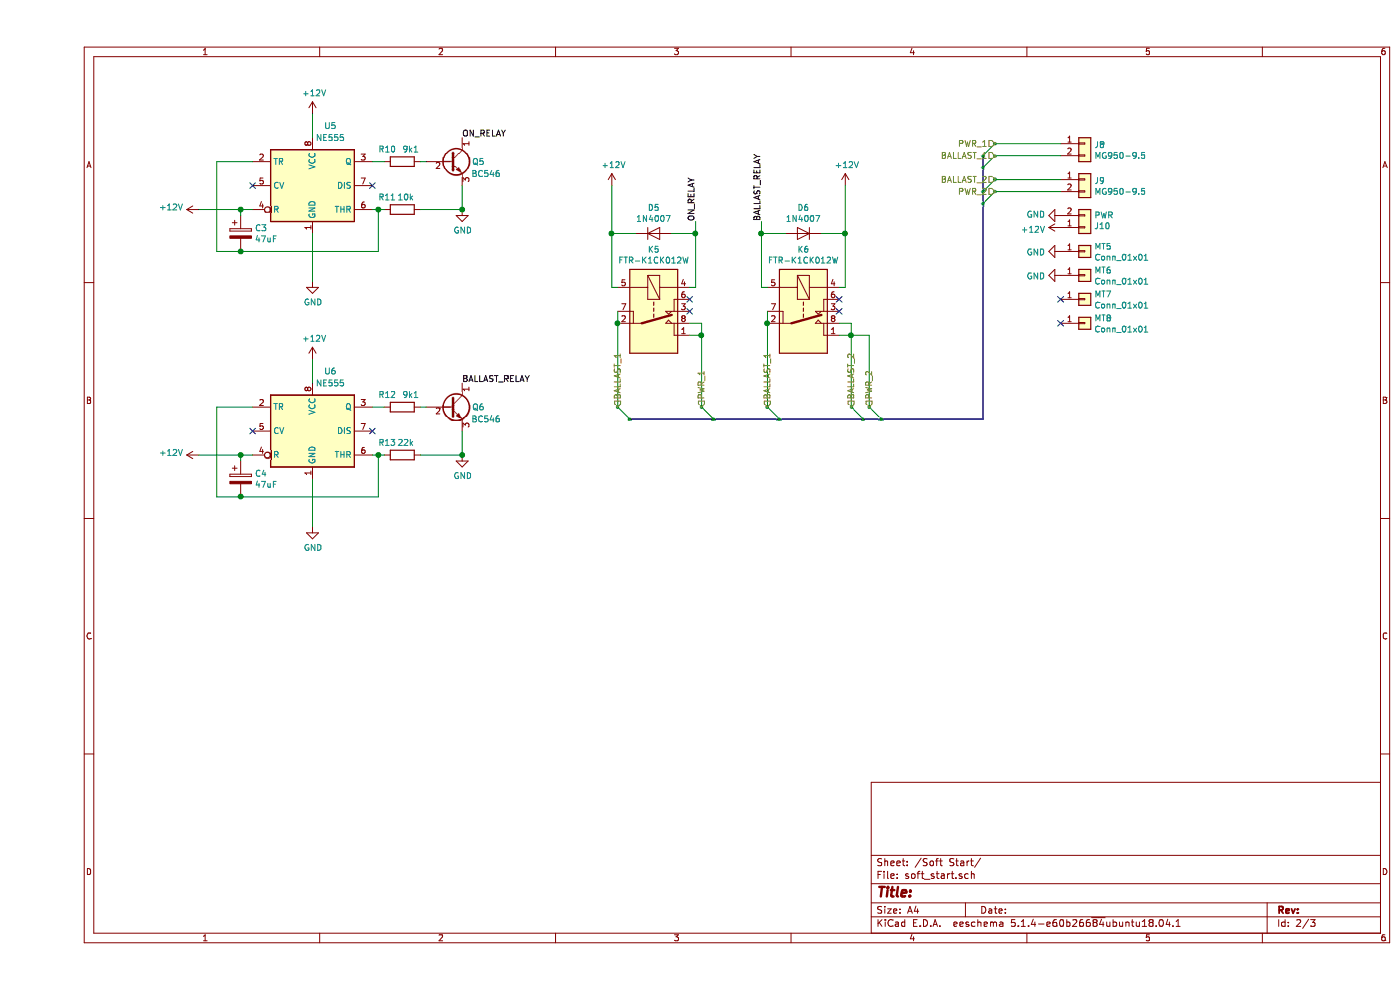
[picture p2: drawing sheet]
EESchema Schematic File Version 4
LIBS:isolation-transformer-cache
EELAYER 30 0
EELAYER END
$Descr A4 11693 8268
encoding utf-8
Sheet 2 3
Title ""
Date ""
Rev ""
Comp ""
Comment1 ""
Comment2 ""
Comment3 ""
Comment4 ""
$EndDescr
Wire Wire Line
	2300 1150 2300 950 
Wire Wire Line
	1700 1750 1350 1750
Wire Wire Line
	1700 1750 1700 1800
Connection ~ 1700 1750
Wire Wire Line
	1800 1750 1700 1750
Wire Wire Line
	1500 2100 1500 1350
Wire Wire Line
	2300 1950 2300 2350
Wire Wire Line
	2850 1750 2800 1750
Wire Wire Line
	2850 1750 2850 2100
Connection ~ 2850 1750
Wire Wire Line
	2900 1750 2850 1750
Wire Wire Line
	1500 1350 1800 1350
Wire Wire Line
	3550 1750 3200 1750
$Comp
L power:GND #PWR?
U 1 1
P 3550 1750
AR Path="/5C0DA8AE/5C108099" Ref="#PWR?"  Part="1" 
AR Path="/5C1079DA/5C108099" Ref="#PWR0127"  Part="1" 
F 0 "#PWR0127" H 3550 1500 50  0001 C CNN
F 1 "GND" H 3555 1577 50  0000 C CNN
F 2 "" H 3550 1750 50  0001 C CNN
F 3 "" H 3550 1750 50  0001 C CNN
	1    3550 1750
	1    0    0    -1  
$EndComp
Wire Wire Line
	2800 1350 2900 1350
NoConn ~ 1800 1550
NoConn ~ 2800 1550
$Comp
L power:GND #PWR?
U 1 1
P 2300 2350
AR Path="/5C0DA8AE/5C1080A8" Ref="#PWR?"  Part="1" 
AR Path="/5C1079DA/5C1080A8" Ref="#PWR0128"  Part="1" 
F 0 "#PWR0128" H 2300 2100 50  0001 C CNN
F 1 "GND" H 2305 2177 50  0000 C CNN
F 2 "" H 2300 2350 50  0001 C CNN
F 3 "" H 2300 2350 50  0001 C CNN
	1    2300 2350
	1    0    0    -1  
$EndComp
Wire Wire Line
	1700 2100 2850 2100
Wire Wire Line
	1500 2100 1700 2100
Connection ~ 1700 2100
$Comp
L Device:CP C?
U 1 1
P 1700 1950
AR Path="/5C0DA8AE/5C1080B1" Ref="C?"  Part="1" 
AR Path="/5C1079DA/5C1080B1" Ref="C3"  Part="1" 
F 0 "C3" H 1818 1996 50  0000 L CNN
F 1 "47uF" H 1818 1905 50  0000 L CNN
F 2 "Capacitor_THT:CP_Radial_Tantal_D5.0mm_P5.00mm" H 1738 1800 50  0001 C CNN
F 3 "~" H 1700 1950 50  0001 C CNN
	1    1700 1950
	1    0    0    -1  
$EndComp
$Comp
L Device:R R?
U 1 1
P 3050 1750
AR Path="/5C0DA8AE/5C1080B8" Ref="R?"  Part="1" 
AR Path="/5C1079DA/5C1080B8" Ref="R11"  Part="1" 
F 0 "R11" V 3150 1800 50  0000 L CNN
F 1 "10k" V 3150 1650 50  0000 L CNN
F 2 "Resistor_THT:R_Axial_DIN0207_L6.3mm_D2.5mm_P2.54mm_Vertical" V 2980 1750 50  0001 C CNN
F 3 "~" H 3050 1750 50  0001 C CNN
	1    3050 1750
	0    -1   -1   0   
$EndComp
$Comp
L Timer:NE555 U?
U 1 1
P 2300 1550
AR Path="/5C0DA8AE/5C1080BF" Ref="U?"  Part="1" 
AR Path="/5C1079DA/5C1080BF" Ref="U5"  Part="1" 
F 0 "U5" H 2450 2050 50  0000 C CNN
F 1 "NE555" H 2450 1950 50  0000 C CNN
F 2 "Package_DIP:DIP-8_W7.62mm_Socket_LongPads" H 2300 1550 50  0001 C CNN
F 3 "http://www.ti.com/lit/ds/symlink/ne555.pdf" H 2300 1550 50  0001 C CNN
	1    2300 1550
	1    0    0    -1  
$EndComp
Wire Wire Line
	3250 1350 3200 1350
Wire Wire Line
	5450 2800 5550 2800
Wire Wire Line
	5550 2700 5550 2800
Wire Wire Line
	5450 2700 5550 2700
$Comp
L power:+12V #PWR?
U 1 1
P 4800 1550
AR Path="/5C0DA8AE/5C109378" Ref="#PWR?"  Part="1" 
AR Path="/5C1079DA/5C109378" Ref="#PWR0129"  Part="1" 
F 0 "#PWR0129" H 4800 1400 50  0001 C CNN
F 1 "+12V" H 4815 1723 50  0000 C CNN
F 2 "" H 4800 1550 50  0001 C CNN
F 3 "" H 4800 1550 50  0001 C CNN
	1    4800 1550
	1    0    0    -1  
$EndComp
Wire Wire Line
	3550 1750 3550 1550
Wire Wire Line
	4800 2400 4850 2400
Wire Wire Line
	4800 1950 4800 1550
Wire Wire Line
	4800 1950 4800 2400
Connection ~ 4800 1950
Wire Wire Line
	5000 1950 4800 1950
Wire Wire Line
	5500 1950 5500 2400
Wire Wire Line
	5300 1950 5500 1950
Wire Wire Line
	5450 2400 5500 2400
$Comp
L Device:R R?
U 1 1
P 3050 1350
AR Path="/5C0DA8AE/5C10938F" Ref="R?"  Part="1" 
AR Path="/5C1079DA/5C10938F" Ref="R10"  Part="1" 
F 0 "R10" V 3150 1550 50  0000 R CNN
F 1 "9k1" V 3150 1350 50  0000 R CNN
F 2 "Resistor_THT:R_Axial_DIN0207_L6.3mm_D2.5mm_P2.54mm_Vertical" V 2980 1350 50  0001 C CNN
F 3 "~" H 3050 1350 50  0001 C CNN
	1    3050 1350
	0    -1   -1   0   
$EndComp
$Comp
L Transistor_BJT:BC546 Q?
U 1 1
P 3450 1350
AR Path="/5C0DA8AE/5C109396" Ref="Q?"  Part="1" 
AR Path="/5C1079DA/5C109396" Ref="Q5"  Part="1" 
F 0 "Q5" H 3686 1350 50  0000 C CNN
F 1 "BC546" H 3750 1250 50  0000 C CNN
F 2 "Package_TO_SOT_THT:TO-92_HandSolder" H 3650 1275 50  0001 L CIN
F 3 "http://www.fairchildsemi.com/ds/BC/BC547.pdf" H 3450 1350 50  0001 L CNN
	1    3450 1350
	1    0    0    -1  
$EndComp
$Comp
L Diode:1N4007 D?
U 1 1
P 5150 1950
AR Path="/5C0DA8AE/5C10939D" Ref="D?"  Part="1" 
AR Path="/5C1079DA/5C10939D" Ref="D5"  Part="1" 
F 0 "D5" H 5150 2166 50  0000 C CNN
F 1 "1N4007" H 5150 2075 50  0000 C CNN
F 2 "Diode_THT:D_DO-41_SOD81_P10.16mm_Horizontal" H 5150 1775 50  0001 C CNN
F 3 "http://www.vishay.com/docs/88503/1n4001.pdf" H 5150 1950 50  0001 C CNN
	1    5150 1950
	1    0    0    -1  
$EndComp
Wire Wire Line
	5550 2800 5550 3400
$Comp
L CustomParts:Fujitsu_FTR-K1C K?
U 1 1
P 5150 2600
AR Path="/5C0DA8AE/5C1093A7" Ref="K?"  Part="1" 
AR Path="/5C1079DA/5C1093A7" Ref="K5"  Part="1" 
F 0 "K5" H 5150 3117 50  0000 C CNN
F 1 "FTR-K1CK012W" H 5150 3026 50  0000 C CNN
F 2 "CustomParts:Relay_SPDT_Fujitsu_FTR-K1C" H 5100 2200 50  0001 C CNN
F 3 "https://www.fujitsu.com/downloads/MICRO/fcai/relays/ftr-k1.pdf" H 5150 2850 50  0001 C CNN
	1    5150 2600
	1    0    0    -1  
$EndComp
Wire Wire Line
	8550 1600 8000 1600
Wire Wire Line
	8550 1500 8000 1500
$Comp
L power:GND #PWR0130
U 1 1
P 8550 1800
F 0 "#PWR0130" H 8550 1550 50  0001 C CNN
F 1 "GND" V 8555 1672 50  0000 R CNN
F 2 "" H 8550 1800 50  0001 C CNN
F 3 "" H 8550 1800 50  0001 C CNN
	1    8550 1800
	0    1    -1   0   
$EndComp
$Comp
L power:+12V #PWR0131
U 1 1
P 8550 1900
F 0 "#PWR0131" H 8550 1750 50  0001 C CNN
F 1 "+12V" V 8565 2028 50  0000 L CNN
F 2 "" H 8550 1900 50  0001 C CNN
F 3 "" H 8550 1900 50  0001 C CNN
	1    8550 1900
	0    -1   1    0   
$EndComp
$Comp
L Connector_Generic:Conn_01x02 J?
U 1 1
P 8750 1900
AR Path="/5C0DA8AE/5C10B823" Ref="J?"  Part="1" 
AR Path="/5C1079DA/5C10B823" Ref="J10"  Part="1" 
F 0 "J10" H 8830 1892 50  0000 L CNN
F 1 "PWR" H 8830 1801 50  0000 L CNN
F 2 "CustomParts:TerminalBlock_bornier-2_P5.08mm_no_line" H 8750 1900 50  0001 C CNN
F 3 "~" H 8750 1900 50  0001 C CNN
	1    8750 1900
	1    0    0    1   
$EndComp
$Comp
L Connector_Generic:Conn_01x02 J9
U 1 1
P 8750 1500
F 0 "J9" H 8830 1492 50  0000 L CNN
F 1 "MG950-9.5" H 8830 1401 50  0000 L CNN
F 2 "CustomParts:TerminalBlock_CixiMeigan_MG950-9.5-2_P9.52mm" H 8750 1500 50  0001 C CNN
F 3 "~" H 8750 1500 50  0001 C CNN
	1    8750 1500
	1    0    0    -1  
$EndComp
Wire Wire Line
	8550 1300 8000 1300
Wire Wire Line
	8550 1200 8000 1200
$Comp
L Connector_Generic:Conn_01x02 J8
U 1 1
P 8750 1200
F 0 "J8" H 8830 1192 50  0000 L CNN
F 1 "MG950-9.5" H 8830 1101 50  0000 L CNN
F 2 "CustomParts:TerminalBlock_CixiMeigan_MG950-9.5-2_P9.52mm" H 8750 1200 50  0001 C CNN
F 3 "~" H 8750 1200 50  0001 C CNN
	1    8750 1200
	1    0    0    -1  
$EndComp
Connection ~ 3550 1750
$Comp
L power:+12V #PWR0132
U 1 1
P 1350 1750
F 0 "#PWR0132" H 1350 1600 50  0001 C CNN
F 1 "+12V" V 1365 1878 50  0000 L CNN
F 2 "" H 1350 1750 50  0001 C CNN
F 3 "" H 1350 1750 50  0001 C CNN
	1    1350 1750
	0    -1   -1   0   
$EndComp
$Comp
L power:+12V #PWR0133
U 1 1
P 2300 950
F 0 "#PWR0133" H 2300 800 50  0001 C CNN
F 1 "+12V" H 2315 1123 50  0000 C CNN
F 2 "" H 2300 950 50  0001 C CNN
F 3 "" H 2300 950 50  0001 C CNN
	1    2300 950 
	1    0    0    -1  
$EndComp
Text Label 3550 1150 0    50   ~ 0
ON_RELAY
Wire Wire Line
	2300 3200 2300 3000
Wire Wire Line
	1700 3800 1350 3800
Wire Wire Line
	1700 3800 1700 3850
Connection ~ 1700 3800
Wire Wire Line
	1800 3800 1700 3800
Wire Wire Line
	1500 4150 1500 3400
Wire Wire Line
	2300 4000 2300 4400
Wire Wire Line
	2850 3800 2800 3800
Wire Wire Line
	2850 3800 2850 4150
Connection ~ 2850 3800
Wire Wire Line
	2900 3800 2850 3800
Wire Wire Line
	1500 3400 1800 3400
Wire Wire Line
	3550 3800 3200 3800
$Comp
L power:GND #PWR?
U 1 1
P 3550 3800
AR Path="/5C0DA8AE/5C123C8F" Ref="#PWR?"  Part="1" 
AR Path="/5C1079DA/5C123C8F" Ref="#PWR0134"  Part="1" 
F 0 "#PWR0134" H 3550 3550 50  0001 C CNN
F 1 "GND" H 3555 3627 50  0000 C CNN
F 2 "" H 3550 3800 50  0001 C CNN
F 3 "" H 3550 3800 50  0001 C CNN
	1    3550 3800
	1    0    0    -1  
$EndComp
Wire Wire Line
	2800 3400 2900 3400
NoConn ~ 1800 3600
NoConn ~ 2800 3600
$Comp
L power:GND #PWR?
U 1 1
P 2300 4400
AR Path="/5C0DA8AE/5C123C98" Ref="#PWR?"  Part="1" 
AR Path="/5C1079DA/5C123C98" Ref="#PWR0135"  Part="1" 
F 0 "#PWR0135" H 2300 4150 50  0001 C CNN
F 1 "GND" H 2305 4227 50  0000 C CNN
F 2 "" H 2300 4400 50  0001 C CNN
F 3 "" H 2300 4400 50  0001 C CNN
	1    2300 4400
	1    0    0    -1  
$EndComp
Wire Wire Line
	1700 4150 2850 4150
Wire Wire Line
	1500 4150 1700 4150
Connection ~ 1700 4150
$Comp
L Device:CP C?
U 1 1
P 1700 4000
AR Path="/5C0DA8AE/5C123CA1" Ref="C?"  Part="1" 
AR Path="/5C1079DA/5C123CA1" Ref="C4"  Part="1" 
F 0 "C4" H 1818 4046 50  0000 L CNN
F 1 "47uF" H 1818 3955 50  0000 L CNN
F 2 "Capacitor_THT:CP_Radial_Tantal_D5.0mm_P5.00mm" H 1738 3850 50  0001 C CNN
F 3 "~" H 1700 4000 50  0001 C CNN
	1    1700 4000
	1    0    0    -1  
$EndComp
$Comp
L Device:R R?
U 1 1
P 3050 3800
AR Path="/5C0DA8AE/5C123CA7" Ref="R?"  Part="1" 
AR Path="/5C1079DA/5C123CA7" Ref="R13"  Part="1" 
F 0 "R13" V 3150 3850 50  0000 L CNN
F 1 "22k" V 3150 3700 50  0000 L CNN
F 2 "Resistor_THT:R_Axial_DIN0207_L6.3mm_D2.5mm_P2.54mm_Vertical" V 2980 3800 50  0001 C CNN
F 3 "~" H 3050 3800 50  0001 C CNN
	1    3050 3800
	0    -1   -1   0   
$EndComp
$Comp
L Timer:NE555 U?
U 1 1
P 2300 3600
AR Path="/5C0DA8AE/5C123CAD" Ref="U?"  Part="1" 
AR Path="/5C1079DA/5C123CAD" Ref="U6"  Part="1" 
F 0 "U6" H 2450 4100 50  0000 C CNN
F 1 "NE555" H 2450 4000 50  0000 C CNN
F 2 "Package_DIP:DIP-8_W7.62mm_Socket_LongPads" H 2300 3600 50  0001 C CNN
F 3 "http://www.ti.com/lit/ds/symlink/ne555.pdf" H 2300 3600 50  0001 C CNN
	1    2300 3600
	1    0    0    -1  
$EndComp
Wire Wire Line
	3250 3400 3200 3400
Wire Wire Line
	3550 3800 3550 3600
$Comp
L Device:R R?
U 1 1
P 3050 3400
AR Path="/5C0DA8AE/5C123CB5" Ref="R?"  Part="1" 
AR Path="/5C1079DA/5C123CB5" Ref="R12"  Part="1" 
F 0 "R12" V 3150 3600 50  0000 R CNN
F 1 "9k1" V 3150 3400 50  0000 R CNN
F 2 "Resistor_THT:R_Axial_DIN0207_L6.3mm_D2.5mm_P2.54mm_Vertical" V 2980 3400 50  0001 C CNN
F 3 "~" H 3050 3400 50  0001 C CNN
	1    3050 3400
	0    -1   -1   0   
$EndComp
$Comp
L Transistor_BJT:BC546 Q?
U 1 1
P 3450 3400
AR Path="/5C0DA8AE/5C123CBB" Ref="Q?"  Part="1" 
AR Path="/5C1079DA/5C123CBB" Ref="Q6"  Part="1" 
F 0 "Q6" H 3686 3400 50  0000 C CNN
F 1 "BC546" H 3750 3300 50  0000 C CNN
F 2 "Package_TO_SOT_THT:TO-92_HandSolder" H 3650 3325 50  0001 L CIN
F 3 "http://www.fairchildsemi.com/ds/BC/BC547.pdf" H 3450 3400 50  0001 L CNN
	1    3450 3400
	1    0    0    -1  
$EndComp
Connection ~ 3550 3800
$Comp
L power:+12V #PWR0136
U 1 1
P 1350 3800
F 0 "#PWR0136" H 1350 3650 50  0001 C CNN
F 1 "+12V" V 1365 3928 50  0000 L CNN
F 2 "" H 1350 3800 50  0001 C CNN
F 3 "" H 1350 3800 50  0001 C CNN
	1    1350 3800
	0    -1   -1   0   
$EndComp
$Comp
L power:+12V #PWR0137
U 1 1
P 2300 3000
F 0 "#PWR0137" H 2300 2850 50  0001 C CNN
F 1 "+12V" H 2315 3173 50  0000 C CNN
F 2 "" H 2300 3000 50  0001 C CNN
F 3 "" H 2300 3000 50  0001 C CNN
	1    2300 3000
	1    0    0    -1  
$EndComp
Text Label 3550 3200 0    50   ~ 0
BALLAST_RELAY
Text Label 5500 1850 1    50   ~ 0
ON_RELAY
NoConn ~ 5450 2500
NoConn ~ 5450 2600
Wire Wire Line
	6800 2800 6800 3400
Wire Wire Line
	6700 2800 6800 2800
Wire Wire Line
	6800 2700 6800 2800
Wire Wire Line
	6700 2700 6800 2700
$Comp
L power:+12V #PWR?
U 1 1
P 6750 1550
AR Path="/5C0DA8AE/5C12A4A8" Ref="#PWR?"  Part="1" 
AR Path="/5C1079DA/5C12A4A8" Ref="#PWR0138"  Part="1" 
F 0 "#PWR0138" H 6750 1400 50  0001 C CNN
F 1 "+12V" H 6765 1723 50  0000 C CNN
F 2 "" H 6750 1550 50  0001 C CNN
F 3 "" H 6750 1550 50  0001 C CNN
	1    6750 1550
	1    0    0    -1  
$EndComp
Wire Wire Line
	6050 2400 6100 2400
Wire Wire Line
	6050 1950 6050 1850
Wire Wire Line
	6050 1950 6050 2400
Connection ~ 6050 1950
Wire Wire Line
	6250 1950 6050 1950
Wire Wire Line
	6750 1950 6750 1550
Wire Wire Line
	6750 1950 6750 2400
Wire Wire Line
	6550 1950 6750 1950
Wire Wire Line
	6700 2400 6750 2400
$Comp
L Diode:1N4007 D?
U 1 1
P 6400 1950
AR Path="/5C0DA8AE/5C12A4B8" Ref="D?"  Part="1" 
AR Path="/5C1079DA/5C12A4B8" Ref="D6"  Part="1" 
F 0 "D6" H 6400 2166 50  0000 C CNN
F 1 "1N4007" H 6400 2075 50  0000 C CNN
F 2 "Diode_THT:D_DO-41_SOD81_P10.16mm_Horizontal" H 6400 1775 50  0001 C CNN
F 3 "http://www.vishay.com/docs/88503/1n4001.pdf" H 6400 1950 50  0001 C CNN
	1    6400 1950
	-1   0    0    -1  
$EndComp
Wire Wire Line
	6100 2600 6100 2700
Connection ~ 6100 2700
$Comp
L CustomParts:Fujitsu_FTR-K1C K?
U 1 1
P 6400 2600
AR Path="/5C0DA8AE/5C12A4C1" Ref="K?"  Part="1" 
AR Path="/5C1079DA/5C12A4C1" Ref="K6"  Part="1" 
F 0 "K6" H 6400 3117 50  0000 C CNN
F 1 "FTR-K1CK012W" H 6400 3026 50  0000 C CNN
F 2 "CustomParts:Relay_SPDT_Fujitsu_FTR-K1C" H 6350 2200 50  0001 C CNN
F 3 "https://www.fujitsu.com/downloads/MICRO/fcai/relays/ftr-k1.pdf" H 6400 2850 50  0001 C CNN
	1    6400 2600
	1    0    0    -1  
$EndComp
Text Label 6050 1850 1    50   ~ 0
BALLAST_RELAY
NoConn ~ 6700 2500
NoConn ~ 6700 2600
Connection ~ 6800 2800
Wire Wire Line
	5500 1950 5500 1850
Connection ~ 5500 1950
Connection ~ 6750 1950
Wire Wire Line
	6800 2800 6950 2800
Wire Wire Line
	6950 2800 6950 3400
NoConn ~ 8550 2700
NoConn ~ 8550 2500
$Comp
L Connector_Generic:Conn_01x01 MT?
U 1 1
P 8750 2700
AR Path="/5C0DA8AE/5C139AFF" Ref="MT?"  Part="1" 
AR Path="/5C1079DA/5C139AFF" Ref="MT8"  Part="1" 
F 0 "MT8" H 8830 2742 50  0000 L CNN
F 1 "Conn_01x01" H 8830 2651 50  0000 L CNN
F 2 "MountingHole:MountingHole_3.2mm_M3" H 8750 2700 50  0001 C CNN
F 3 "~" H 8750 2700 50  0001 C CNN
	1    8750 2700
	1    0    0    -1  
$EndComp
$Comp
L Connector_Generic:Conn_01x01 MT?
U 1 1
P 8750 2500
AR Path="/5C0DA8AE/5C139B06" Ref="MT?"  Part="1" 
AR Path="/5C1079DA/5C139B06" Ref="MT7"  Part="1" 
F 0 "MT7" H 8830 2542 50  0000 L CNN
F 1 "Conn_01x01" H 8830 2451 50  0000 L CNN
F 2 "MountingHole:MountingHole_3.2mm_M3" H 8750 2500 50  0001 C CNN
F 3 "~" H 8750 2500 50  0001 C CNN
	1    8750 2500
	1    0    0    -1  
$EndComp
$Comp
L power:GND #PWR?
U 1 1
P 8550 2100
AR Path="/5C0DA8AE/5C139B0D" Ref="#PWR?"  Part="1" 
AR Path="/5C1079DA/5C139B0D" Ref="#PWR01"  Part="1" 
F 0 "#PWR01" H 8550 1850 50  0001 C CNN
F 1 "GND" V 8555 1972 50  0000 R CNN
F 2 "" H 8550 2100 50  0001 C CNN
F 3 "" H 8550 2100 50  0001 C CNN
	1    8550 2100
	0    1    1    0   
$EndComp
$Comp
L power:GND #PWR?
U 1 1
P 8550 2300
AR Path="/5C0DA8AE/5C139B13" Ref="#PWR?"  Part="1" 
AR Path="/5C1079DA/5C139B13" Ref="#PWR02"  Part="1" 
F 0 "#PWR02" H 8550 2050 50  0001 C CNN
F 1 "GND" V 8555 2172 50  0000 R CNN
F 2 "" H 8550 2300 50  0001 C CNN
F 3 "" H 8550 2300 50  0001 C CNN
	1    8550 2300
	0    1    1    0   
$EndComp
$Comp
L Connector_Generic:Conn_01x01 MT?
U 1 1
P 8750 2300
AR Path="/5C0DA8AE/5C139B19" Ref="MT?"  Part="1" 
AR Path="/5C1079DA/5C139B19" Ref="MT6"  Part="1" 
F 0 "MT6" H 8830 2342 50  0000 L CNN
F 1 "Conn_01x01" H 8830 2251 50  0000 L CNN
F 2 "MountingHole:MountingHole_3.2mm_M3_Pad" H 8750 2300 50  0001 C CNN
F 3 "~" H 8750 2300 50  0001 C CNN
	1    8750 2300
	1    0    0    -1  
$EndComp
$Comp
L Connector_Generic:Conn_01x01 MT?
U 1 1
P 8750 2100
AR Path="/5C0DA8AE/5C139B20" Ref="MT?"  Part="1" 
AR Path="/5C1079DA/5C139B20" Ref="MT5"  Part="1" 
F 0 "MT5" H 8830 2142 50  0000 L CNN
F 1 "Conn_01x01" H 8830 2051 50  0000 L CNN
F 2 "MountingHole:MountingHole_3.2mm_M3_Pad" H 8750 2100 50  0001 C CNN
F 3 "~" H 8750 2100 50  0001 C CNN
	1    8750 2100
	1    0    0    -1  
$EndComp
Connection ~ 5550 2800
Wire Wire Line
	4850 2600 4850 2700
Connection ~ 4850 2700
Entry Wire Line
	4850 3400 4950 3500
Entry Wire Line
	5550 3400 5650 3500
Entry Wire Line
	6100 3400 6200 3500
Entry Wire Line
	6800 3400 6900 3500
Entry Wire Line
	6950 3400 7050 3500
Entry Wire Line
	7900 1300 8000 1200
Entry Wire Line
	7900 1400 8000 1300
Entry Wire Line
	7900 1600 8000 1500
Entry Wire Line
	7900 1700 8000 1600
Text HLabel 8000 1200 0    50   Input ~ 0
PWR_1
Text HLabel 8000 1300 0    50   Input ~ 0
BALLAST_1
Text HLabel 8000 1500 0    50   Input ~ 0
BALLAST_2
Text HLabel 8000 1600 0    50   Input ~ 0
PWR_2
Text HLabel 5550 3400 1    50   Input ~ 0
PWR_1
Text HLabel 6100 3400 1    50   Input ~ 0
BALLAST_1
Text HLabel 6800 3400 1    50   Input ~ 0
BALLAST_2
Text HLabel 6950 3400 1    50   Input ~ 0
PWR_2
Text HLabel 4850 3400 1    50   Input ~ 0
BALLAST_1
Wire Wire Line
	4850 2700 4850 3400
Wire Wire Line
	6100 2700 6100 3400
Wire Bus Line
	4950 3500 7900 3500
Wire Bus Line
	7900 1300 7900 3500
$EndSCHEMATC
